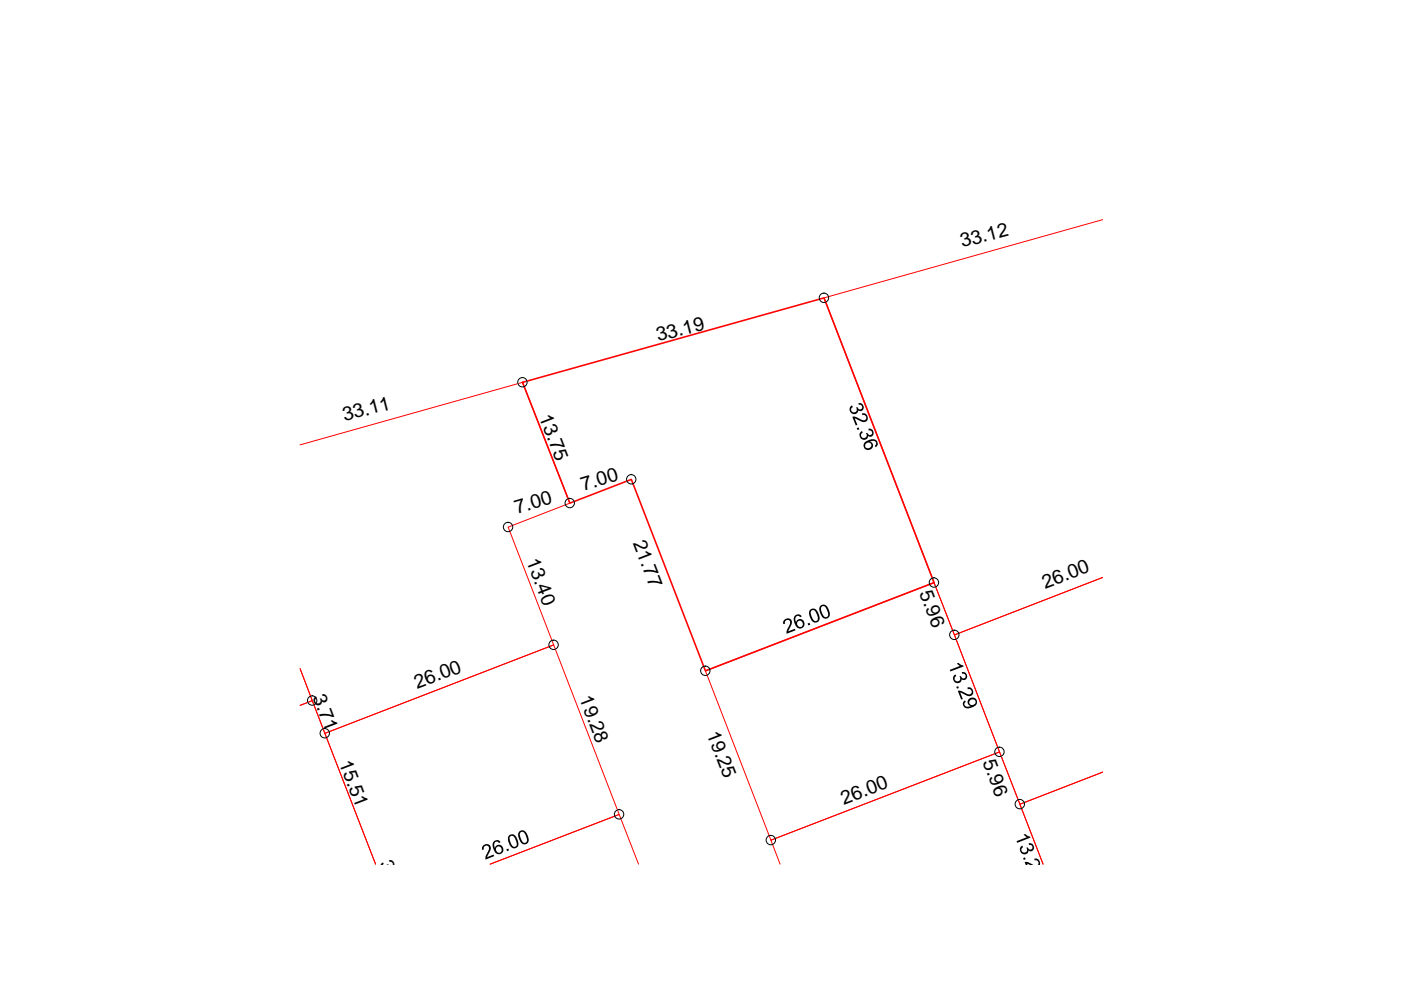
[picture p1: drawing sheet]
<svg xmlns="http://www.w3.org/2000/svg" width="297mm" height="210mm" viewBox="0 0 297 210" stroke-linecap="round" stroke-linejoin="round" font-family="sans-serif">
<path d="M233.8 46.6l-59.1 16.6 27.7 71.4 31.4-12.2-31.4 12.2 13.8 35.9 17.6-6.8-17.6 6.8 4.9 12.7-9.2-23.8-48.5 18.7 2 5.1M63.6 94.3l47.2-13.2 10 25.6-13.1 5.1 9.7 24.9-48.5 18.8-5.3-13.7 2.6 6.7-2.6 1.1 2.6-1.1 13.4 34.7-10.7-27.7 48.5-18.8 13.9 36-27.4 10.5 27.4-10.5 4.1 10.5M149.6 142.2l48.4-18.7 13.9 35.9-48.5 18.7z" fill="none" stroke="#f00" stroke-width=".21"/>
<path d="M110.8 81.1l63.9-17.9 23.3 60.3-48.4 18.7-15.7-40.6-13.1 5.1z" fill="none" stroke="#f00" stroke-width=".34"/>
<g fill="none" stroke="#000" stroke-width=".21">
<circle cx="174.7" cy="63.1" r=".99"/>
<circle cx="110.8" cy="81" r=".99"/>
<circle cx="107.7" cy="111.7" r=".99"/>
<circle cx="120.8" cy="106.7" r=".99"/>
<circle cx="133.8" cy="101.6" r=".99"/>
<circle cx="117.4" cy="136.7" r=".99"/>
<circle cx="198" cy="123.5" r=".99"/>
<circle cx="202.3" cy="134.6" r=".99"/>
<circle cx="66.2" cy="148.5" r=".99"/>
<circle cx="68.9" cy="155.5" r=".99"/>
<circle cx="149.5" cy="142.2" r=".99"/>
<circle cx="211.9" cy="159.4" r=".99"/>
<circle cx="131.3" cy="172.7" r=".99"/>
<circle cx="163.4" cy="178.1" r=".99"/>
<circle cx="216.2" cy="170.5" r=".99"/>
</g>
<g fill="#000">
<path d="M180.4 86.1l.2-.2 .2 .4-.3 .4 .1 .5 .5 .3 .3-.2 .3-.3-.2-.6 .3-.1 .1 .3 .4 .2 .5-.3v-.4l-.4-.3-.3 .1-.1-.4 .8 .1 .3 .5v.4l-.3 .6-.6 .1-.3-.2v.3l-.2 .3-.9 .2-.4-.3-.3-.5v-.4zM181.7 90.8l.3-.2 .2 .4-.4 .2zM180.7 88.4h.8l1.3 .7h.5l.3-.3v-.5l-.3-.3h-.5v-.3l.5-.1 .5 .4 .2 .9-.4 .5-.6 .1-1.8-.8 .6 1.4-.4 .1zM182.5 91.6l.3-.2 .1 .3-.3 .3-.1 .4 .5 .5 .7-.3 .1-.4-.2-.4h.3l.4 .4 .5-.1 .1-.6-.3-.2h-.4l-.1-.4h.5l.5 .4 .1 .7-.5 .6h-.3l-.4-.2-.2 .7-.8 .2-.3-.2-.4-.5-.1-.4zM166.2 131.4l.7-.3h.4l.6 .6-.1 .8-.7 1.4 1.4-.6 .2 .3-1.9 .8v-.5l.7-1.7v-.5l-.3-.3h-.4l-.4 .4 .1 .4-.4 .1-.1-.5zM171.2 132.2l.4-.2 .2 .5-.4 .1zM201.4 142l2.1-.8-.6-.5 .3-.2 1 .6 .1 .2-2.8 1.1zM202.2 143.3l.4-.3 .1 .3-.3 .4v.4l.5 .4 .5-.1 .2-.3-.2-.7 .4-.1v.2a.51 .51 0 0 0 .7 .3 .51 .51 0 0 0 .2-.7 .51 .51 0 0 0-.7-.2l-.1-.4 .8 .1 .3 .5v.6l-.5 .5h-.4l-.2-.2-.2 .6-.4 .2h-.5l-.5-.3-.2-.5zM202.7 145.6l.5-.1 .1 .4-.4 .1zM203.1 146.5h.6l1.2 .6 .7 .1 .3-.1 .1-.5-.3-.5h-.5l-.1-.3 .4-.1 .7 .4 .1 .9-.3 .4-.6 .2-1.8-.8 .5 1.4-.3 .1zM215.5 178.4l2.2-.9-.7-.5 .4-.2 .4 .4 .6 .2 .1 .2-2.8 1.1zM216.4 179.5l.3-.2 .2 .3-.3 .3-.1 .3 .2 .4 .3 .2 .7-.2 .1-.6-.2-.3h.3l.4 .4 .6-.2-.1-.6-.6-.1-.1-.4 .9 .2 .2 .8-.3 .6-.5 .1-.4-.2v.4l-.2 .3-.8 .1-.3-.1-.4-.4-.1-.7z"/>
<path d="M102.4 179.3l.9-.4 .5 .3 .2 .3v.7l-.7 1.5 1.3-.5 .2 .3-1.8 .7v-.7l.6-1.3 .1-.6-.2-.2-.5-.1-.4 .3v.5l-.4 .1v-.5zM107.4 180.1l.4-.2 .1 .4-.4 .2zM216.9 181.9l.4-.1 .2 .4-.4 .1zM217.3 182.8h.5l1.1 .5h.9a.39 .39 0 0 0 .4-.3 .39 .39 0 0 0-.3-.5l-.2-.1-.3 .1-.1-.4 .8 .1 .4 .6a.32 .32 0 0 1 0 .5 .32 .32 0 0 1-.5 0h-1.8l-.4-.2 .5 .2h-.3z"/>
<path d="M183.3 93.9l1-.6 1.1-.2 .6 .5 .1 .7-.5 .5-.1-.3 .3-.5-.2-.4-.3-.1-.9 .1 .6 .4 .1 .7-.4 .6-.8 .1-.4-.1-.4-.5v-.5zM183.7 94l-.3 .3 .2 .6 .6 .1 .5-.3v-.5l-.2-.3-.4-.1z"/>
<path d="M168.5 130.6l.6-.3h.4l.4 .3 .1 .1-.4 .2-.2-.3h-.5l-.2 .4-.1 .4 .2 .6 .1-.3 .4-.4 .8 .1 .5 .6v.5l-.3 .6-.9 .2-.7-.5-.4-1.3zM169.2 131.7l-.2 .3 .1 .6 .4 .3h.4l.3-.4-.1-.6-.3-.3z"/>
<path d="M171.7 129.4l.5-.4 .6 .1 .4 .3 .6 1.5-.1 .6-.3 .3-.8 .2-.5-.4-.6-1.4zM172.1 129.4l-.2 .6 .4 1.1 .3 .5 .5 .1 .3-.3-.2-1.1-.5-.8-.3-.2z"/>
<path d="M173.9 128.5l.3-.2 .6-.1 .7 .5 .4 1.3v.6l-.4 .5h-.7l-.6-.5-.5-1.3zM174.2 128.7l-.1 .7 .4 1 .3 .4h.5l.3-.6-.5-1.3-.3-.4z"/>
<path d="M204.3 148.8l.3-.3 .2 .3-.3 .3v.3l.3 .4 1-.1-.6-.4-.1-.7 .6-.6 .8-.1 .6 .5v.7l-.6 .7-1.5 .4-.4-.2-.3-.3-.2-.3zM205.7 148.4l-.2 .4 .2 .6 .6 .1 .5-.3v-.5l-.2-.3-.6-.1z"/>
<path d="M104.7 178.4l.8-.3 .6 .4-.3 .2-.3-.3-.5 .1-.2 .3v.5l.1 .5 .2-.3 .5-.4h.4l.4 .3 .3 .6v.4l-.3 .5-.9 .2-.6-.5-.5-1.2v-.5zM105.2 180.1a.63 .63 0 0 0 1.2 0 .63 .63 0 0 0-1.2 0z"/>
<path d="M107.9 177.2l.8-.3 .7 .5 .5 1.5-.3 .8-.8 .2-.6-.4-.5-1.4v-.6zM108.2 177.4l-.2 .5 .5 1.3 .3 .3h.5l.2-.2 .1-.5-.5-1.2-.4-.4z"/>
<path d="M110 176.4l.5-.3h.5l.7 .6 .4 1.6-.1 .3-.4 .3-.6 .1-.7-.5-.4-1.3zM110.3 176.5l-.1 .5 .2 .9 .3 .5 .5 .3a.72 .72 0 0 0 .6-.5 .72 .72 0 0 0-.3-.8l-.4-.9-.5-.1z"/>
</g>
<g font-size="4.1">
<text x="204" y="52.5" transform="rotate(-14 204 52.5)">33.12</text>
<text x="139.5" y="72.3" transform="rotate(-14 139.5 72.3)">33.19</text>
<text x="73" y="89.3" transform="rotate(-14 73 89.3)">33.11</text>
<text x="114.3" y="88.3" transform="rotate(69 114.3 88.3)">13.75</text>
<text x="123.6" y="104.1" transform="rotate(-17 123.6 104.1)">7.00</text>
<text x="109.6" y="109" transform="rotate(-17 109.6 109)">7.00</text>
<text x="111.5" y="119" transform="rotate(69 111.5 119)">13.40</text>
<text x="134.2" y="115.1" transform="rotate(69 134.2 115.1)">21.77</text>
<text x="194.9" y="125.8" transform="rotate(69 194.9 125.8)">5.96</text>
<text x="221.6" y="124.8" transform="rotate(-21 221.6 124.8)">26.00</text>
<text x="66.3" y="147.7" transform="rotate(69 66.3 147.7)">3.71</text>
<text x="88.4" y="146.1" transform="rotate(-21 88.4 146.1)">26.00</text>
<text x="122.8" y="148.1" transform="rotate(69 122.8 148.1)">19.28</text>
<text x="149.8" y="155.5" transform="rotate(69 149.8 155.5)">19.25</text>
<text x="71.8" y="161.7" transform="rotate(69 71.8 161.7)">15.51</text>
<text x="208.3" y="161.6" transform="rotate(69 208.3 161.6)">5.96</text>
<text x="178.9" y="170.6" transform="rotate(-21 178.9 170.6)">26.00</text>
<text x="80.4" y="183" transform="rotate(69 80.4 183)">3.75</text>
</g>
</svg>
